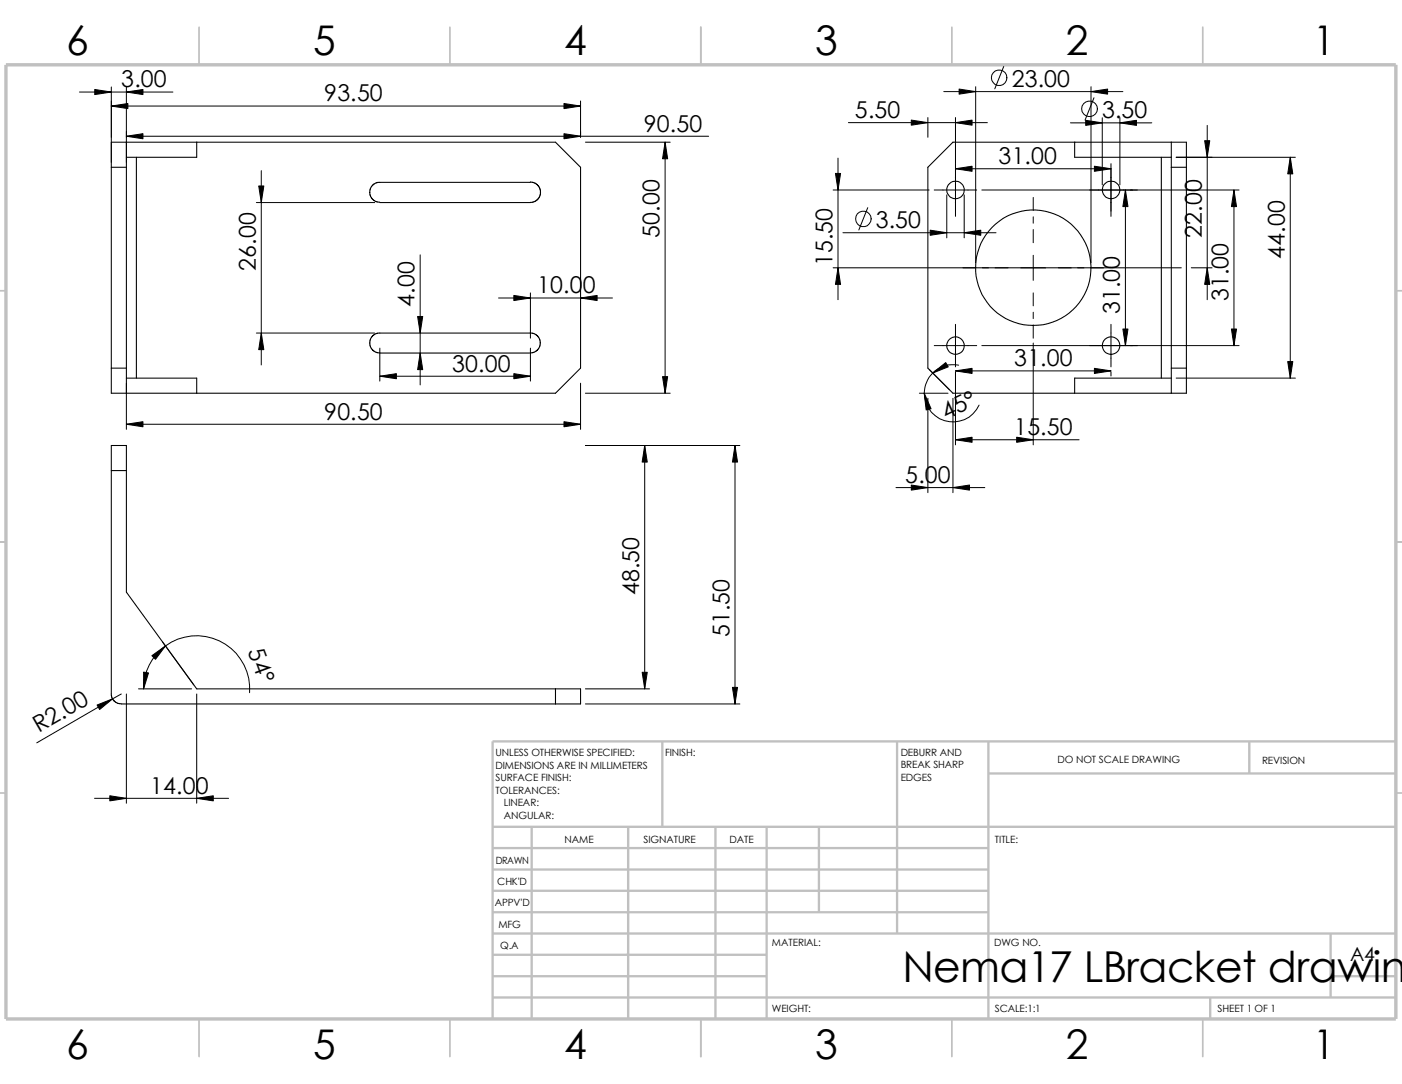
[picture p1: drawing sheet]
<svg xmlns="http://www.w3.org/2000/svg" width="279mm" height="216mm" viewBox="0 0 279 216" stroke-linecap="round" stroke-linejoin="round" font-family="sans-serif">
<g fill="none" stroke="#c0c0c0" stroke-width=".34">
<path d="M39.7 5.4v7.5M89.7 5.4v7.5M139.7 5.4v7.5M189.7 5.4v7.5M239.7 5.4v7.5M-.1 57.9h1.3M278.2 57.9h1.2M-.1 107.9h1.3M278.2 107.9h1.2M-.1 157.9h1.3M278.2 157.9h1.2M39.7 202.9v7.5"/>
<path d="M89.7 202.9v7.5M139.7 202.9v7.5M189.7 202.9v7.5M239.7 202.9v7.5"/>
</g>
<g fill="none" stroke="#c0c0c0" stroke-width=".47">
<path d="M132 147.7v17M178.8 147.7v38.2M197 147.7v55.2M197 154.1h81.2M249 147.7v6.4M278.2 147.7h-180v55.2M98.2 173.2h98.8M98.2 168.9h98.8M98.2 177.4h98.8M98.2 164.7h180M106 164.7v38.2M125.2 164.7v38.2"/>
<path d="M142.6 164.7v38.2M152.8 164.7v38.2M163.2 164.7v17M98.2 194.4h54.6M98.2 190.2h54.6M98.2 185.9h180M98.2 181.7h98.8M98.2 198.7h180M241.2 198.7v4.2M265.2 194.4h13M265.2 185.9v12.8"/>
</g>
<path d="M1.2 12.9h277v190h-277z" fill="none" stroke="#c0c0c0" stroke-width=".68" stroke-linecap="butt"/>
<g fill="none" stroke="#000" stroke-width=".21">
<path d="M22.2 28.3h88.5l5 5v40l-5 5h-88.5zM22.2 33.3h3M25.2 28.3v50M27.2 31.3v44M39.2 28.3v3h-14M105.7 36.2l.9 .2 .7 .6 .3 .6 .1 .7v.6l-.4 .6-.6 .6-.6 .2h-30.4M105.7 36.3h-30.4l-.8 .3-.3 .4-.4 .6-.1 .7 .1 .7 .5 .8 .7 .4 .7 .1M184.9 33.3l5-5h46.5v50h-46.5l-5-5zM214.2 28.3v3h19.2M231.4 31.3v44M233.4 33.3h3M233.4 28.3v50"/>
<path d="M22.2 73.3h3M25.2 75.3h14v3M74.3 66.8l1-.5h30.4l.7 .1 .7 .5 .5 .7 .1 .7-.1 .7-.4 .6-.8 .6-.7 .1h-30l-1.2-.3-.7-1-.1-1.1zM233.4 73.3h3M233.4 75.3h-19.2v3M22.2 88.7h3v29.2l14 19.3h76.5v3h-91.5l-1.2-.3-.5-.6-.3-.7zM22.2 93.7h3M110.7 137.2v3"/>
<circle cx="190.4" cy="37.8" r="1.75"/>
<circle cx="221.4" cy="37.8" r="1.76"/>
<circle cx="205.9" cy="53.3" r="11.5"/>
<circle cx="190.4" cy="68.8" r="1.73"/>
<circle cx="221.4" cy="68.8" r="1.75"/>
</g>
<g fill="none" stroke="#000" stroke-width=".2">
<path d="M15.8 18.3h18.7M22.2 17.3v15M25.2 17.3v15M188.1 18.2h35.7M194.4 17.3v35M200 13.3l-1.8 4.4M217.4 17.3v35M218 19.5l-1.8 4.4M22.2 21.1h93.5M25.2 27.1h116M52.1 34v38.7M115.7 20.1v7.2"/>
<path d="M116.7 28.3h16.9M132.5 28.3v50M166 37.8h19.2M167 31.5v28.2M169.1 24.4h27.7M184.9 23.4v3.9M186.2 37.8h8.4M188.7 38.8v8.6M190.4 23.4v19.7M190.4 33.6h31M192.2 38.8v8.6M195.7 37.8h51.2"/>
<path d="M205.9 39.3v2.6M213.3 24.5h16.2M219.7 23.5v13.3M221.4 32.6v10.5M223.2 23.5v13.3M224.3 37.8v31M234.4 31.3h23.7M240.6 25v34.7M245.9 37.8v31M257.1 31.3v44M51.1 40.3h23.6M83.7 50.8v25.9"/>
<path d="M99.4 59.4h22.6M105.7 58.3v9.1M166 53.3h69.4M168 46.4h30.5M172.9 41.4l-1.7 4.4M205.9 43.2v1.2M205.9 45.7v2.6M205.9 50.8v5M205.9 58.3v2.6M237.4 53.3h4.2M25.2 76.3v9.2M51.1 66.3h23.6"/>
<path d="M75.7 69.3v6.6M75.7 74.9h30M105.7 69.3v6.6M115.7 76.3v9.2M116.7 78.3h16.9M183.2 78.3h5.7M184.9 79.3v18.8M185.2 73.6l4 4M186.2 68.8h8.4M189.9 79.3v18.8M190.4 64.6v8.5M190.4 74.1v14.5"/>
<path d="M190.4 73.9h31M191.1 72.7a5.7 5.7 0 0 0-6.7 4.1 5.7 5.7 0 0 0 3.6 6.9 5.7 5.7 0 0 0 7.1-3M195.7 68.8h51.2M205.9 62.2v1.3M205.9 64.7v2.7M205.9 68.3v20.3M221.4 64.6v8.5M221.4 74.1v.8M234.4 75.3h23.7M25.2 84.5h90.5M116.7 88.7h30.7M128.5 88.7v48.5"/>
<path d="M146.5 88.7v51.5M178.6 97.1h17.7M190.4 87.6h24.7M24.2 138.2l-16.9 9.8M25.2 138.2v21.8M27.6 137.2h10.6M28.6 137.2a10.6 10.6 0 0 1 11-10.6 10.6 10.6 0 0 1 10.1 11.4M32.4 127.8l6.2 8.6M39.2 138.2v21.8M116.7 137.2h12.8M18.8 159h26.8M116.7 140.2h30.7"/>
<circle cx="199.1" cy="15.5" r="1.56"/>
<circle cx="217.1" cy="21.7" r="1.56"/>
<circle cx="172.1" cy="43.6" r="1.56"/>
</g>
<g fill="#000" stroke="#000" stroke-width=".2">
<path d="M18.9 17.8l3.3 .5-3.3 .5zM25.2 18.3l3.3-.5v1zM191.1 17.7l3.3 .5-3.3 .6zM217.4 18.2l3.3-.5v1.1zM22.2 21.1l3.3-.5v1zM25.2 27.1l3.3-.5v1zM112.4 20.6l3.3 .5-3.3 .5zM112.4 26.6l3.3 .5-3.3 .5zM132.5 28.3l.6 3.3h-1.1zM166.5 34.5h1l-.5 3.3zM181.6 23.9l3.3 .5-3.3 .5zM190.4 33.6l3.3-.5v1z"/>
<path d="M190.4 24.4l3.3-.5v1zM216.4 24l3.3 .5-3.3 .5zM218.1 33.1l3.3 .5-3.3 .5zM223.2 24.5l3.3-.5v1zM224.3 37.8l.5 3.3h-1zM240.1 28h1l-.5 3.3zM245.9 37.8l.5 3.3h-1zM257.1 31.3l.5 3.3h-1zM51.6 37h1l-.5 3.3zM102.4 58.8l3.3 .6-3.3 .5zM115.7 59.4l3.3-.6v1.1zM167 53.3l.5 3.3h-1z"/>
<path d="M185.4 45.8l3.3 .6-3.3 .5zM192.2 46.4l3.3-.6v1.1zM240.6 53.3l.5 3.3h-1zM52.1 66.3l.5 3.3h-1zM75.7 74.9l3.3-.5v1zM83.2 63h1l-.5 3.3zM83.7 70.3l.5 3.3h-1zM102.4 74.4l3.3 .5-3.3 .5zM132 75h1.1l-.6 3.3zM184.2 78.3l1.3 3.1-.9 .3zM185.9 74.3l2.6-2.1 .5 .9zM190.4 73.9l3.3-.5v1z"/>
<path d="M218.1 73.4l3.3 .5-3.3 .5zM223.8 65.5h1l-.5 3.3zM245.4 65.5h1l-.5 3.3zM256.6 72h1l-.5 3.3zM25.2 84.5l3.3-.5v1zM112.4 84l3.3 .5-3.3 .5zM128.5 88.7l.5 3.3h-1zM146.5 88.7l.5 3.3h-1zM181.6 96.6l3.3 .5-3.3 .5zM189.9 97.1l3.3-.5v1zM190.4 87.6l3.3-.5v1zM202.6 87.1l3.3 .5-3.3 .5z"/>
<path d="M19.3 140.4l3.1-1.2-2.5 2.1zM28.6 133.9l1 .1-1 3.2zM30.3 130.6l2.7-1.9-2 2.6zM128 133.9h1l-.5 3.3zM21.9 158.5l3.3 .5-3.3 .5zM39.2 159l3.3-.5v1zM146 136.9h1l-.5 3.3z"/>
</g>
<text font-size="8.5" x="179.8" y="195.7">Nema17 LBracket drawing</text>
<g font-size="8.1">
<text x="13.2" y="10.9">6</text>
<text x="62.4" y="10.9">5</text>
<text x="112.4" y="10.9">4</text>
<text x="162.4" y="10.9">3</text>
<text x="212.4" y="10.9">2</text>
<text x="261.7" y="10.9">1</text>
<text x="13.2" y="210.9">6</text>
<text x="62.4" y="210.9">5</text>
<text x="112.4" y="210.9">4</text>
<text x="162.4" y="210.9">3</text>
<text x="212.4" y="210.9">2</text>
<text x="261.7" y="210.9">1</text>
</g>
<g font-size="4.6">
<text x="24.1" y="17.4">3.00</text>
<text x="201.6" y="17.3">23.00</text>
<text x="64.6" y="20.2">93.50</text>
<text x="170.4" y="23.5">5.50</text>
<text x="219.6" y="23.5">3.50</text>
<text x="128.3" y="26.2">90.50</text>
<text x="199" y="32.7">31.00</text>
<text x="131.4" y="47.3" transform="rotate(-90 131.4 47.3)">50.00</text>
<text x="174.5" y="45.4">3.50</text>
<text x="239.5" y="47.3" transform="rotate(-90 239.5 47.3)">22.00</text>
<text x="51" y="54" transform="rotate(-90 51 54)">26.00</text>
<text x="165.9" y="53.1" transform="rotate(-90 165.9 53.1)">15.50</text>
<text x="256" y="51.6" transform="rotate(-90 256 51.6)">44.00</text>
<text x="107" y="58.4">10.00</text>
<text x="244.8" y="60" transform="rotate(-90 244.8 60)">31.00</text>
<text x="82.6" y="61.1" transform="rotate(-90 82.6 61.1)">4.00</text>
<text x="223.2" y="62.6" transform="rotate(-90 223.2 62.6)">31.00</text>
<text x="90.1" y="74">30.00</text>
<text x="202.1" y="72.9">31.00</text>
<text x="64.6" y="83.6">90.50</text>
<text x="188.6" y="83.6" transform="rotate(-25 188.6 83.6)">45°</text>
<text x="202.1" y="86.7">15.50</text>
<text x="180.4" y="96.2">5.00</text>
<text x="127.4" y="118.6" transform="rotate(-90 127.4 118.6)">48.50</text>
<text x="49.3" y="129.7" transform="rotate(70 49.3 129.7)">54°</text>
<text x="145.4" y="126.9" transform="rotate(-90 145.4 126.9)">51.50</text>
<text x="7.7" y="146" transform="rotate(-30 7.7 146)">R2.00</text>
<text x="29.9" y="158.1">14.00</text>
</g>
<text font-size="3.9" x="269.1" y="191.5">A4</text>
<g font-size="2">
<text x="98.8" y="150.6">UNLESS OTHERWISE SPECIFIED:</text>
<text x="98.8" y="153.1">DIMENSIONS ARE IN MILLIMETERS</text>
<text x="98.8" y="155.6">SURFACE FINISH:</text>
<text x="132.5" y="150.6">FINISH:</text>
<text x="179.5" y="155.5">EDGES</text>
<text x="179.5" y="150.5">DEBURR AND</text>
<text x="179.5" y="153">BREAK SHARP</text>
<text x="210.8" y="151.9">DO NOT SCALE DRAWING</text>
<text x="251.5" y="152.1">REVISION</text>
<text x="98.8" y="158.1">TOLERANCES:</text>
<text x="100.4" y="160.6">LINEAR:</text>
<text x="100.4" y="163.1">ANGULAR:</text>
<text x="112.5" y="168">NAME</text>
<text x="128.2" y="167.9">SIGNATURE</text>
<text x="145.4" y="167.9">DATE</text>
<text x="198.3" y="167.9">TITLE:</text>
<text x="98.8" y="172.1">DRAWN</text>
<text x="99.1" y="176.3">CHK'D</text>
<text x="98.6" y="180.4">APPV'D</text>
<text x="99.3" y="184.8">MFG</text>
<text x="99.7" y="189">Q.A</text>
<text x="153.8" y="188.5">MATERIAL:</text>
<text x="198.1" y="188.5">DWG NO.</text>
<text x="153.8" y="201.5">WEIGHT:</text>
<text x="198.2" y="201.6">SCALE:1:1</text>
<text x="242.7" y="201.6">SHEET 1 OF 1</text>
</g>
</svg>
